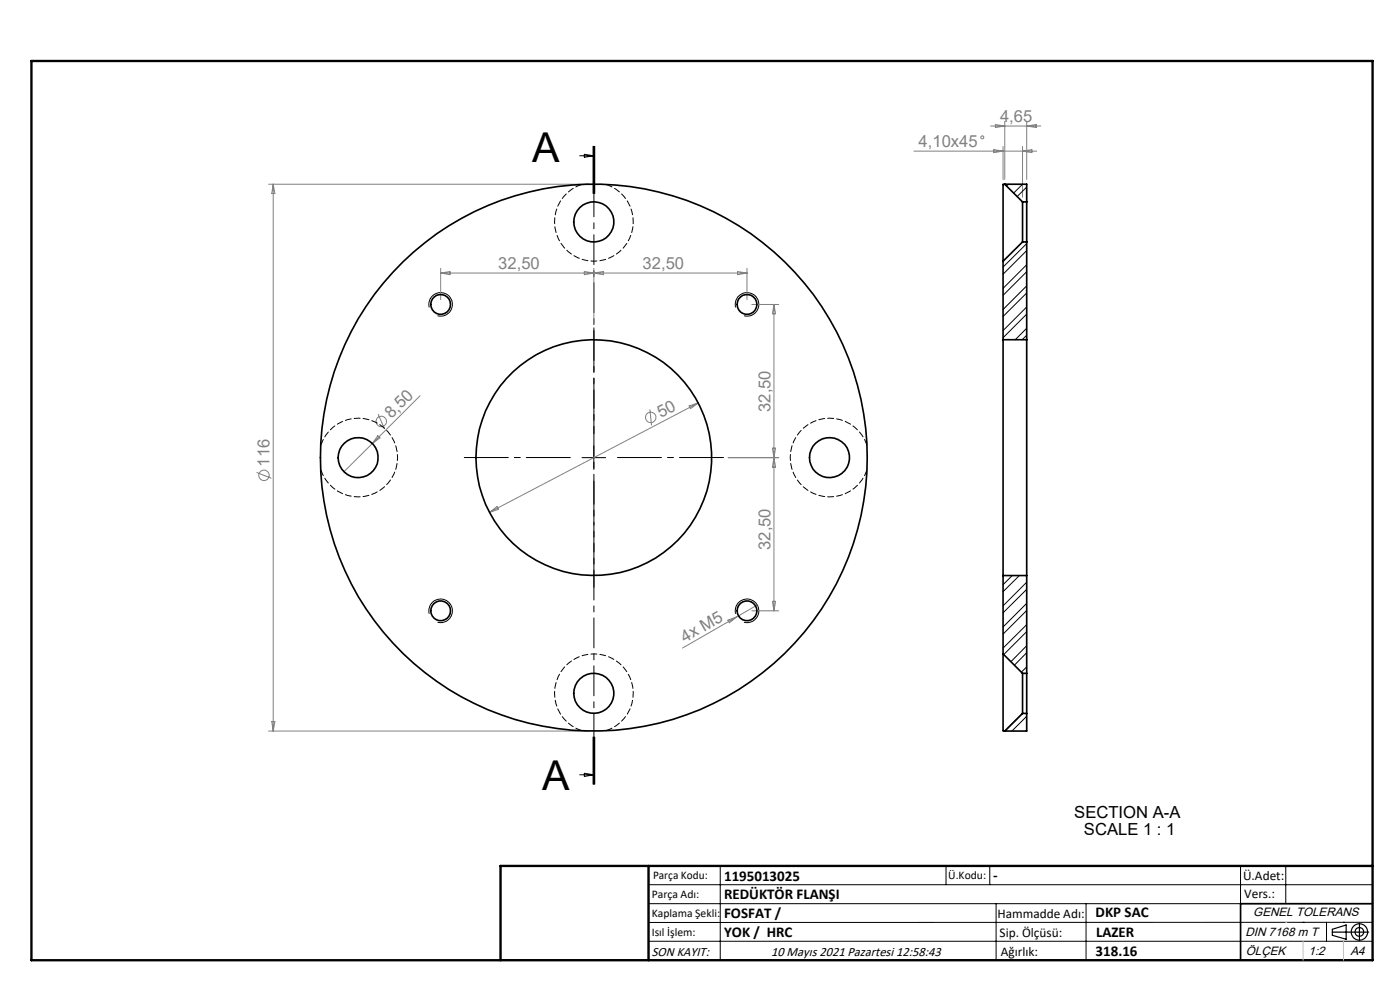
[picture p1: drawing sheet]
<svg xmlns="http://www.w3.org/2000/svg" width="297mm" height="210mm" viewBox="0 0 297 210" stroke-linecap="round" stroke-linejoin="round" font-family="sans-serif">
<g fill="none" stroke="#808080" stroke-width=".21">
<path d="M57 39.1h68M58 39.1v116M58 39.1l.3 2h-.7zM193.9 32.1h26M210.1 26.7h10.7M210.8 31.7l2 .4-2 .3zM211.2 26.4l1.9 .3-1.9 .3zM212.8 31.1v7M213.1 25.7v12.4M216.9 31.1v10.7M216.9 32.1l2-.4v.7zM217.8 25.7v12.4"/>
<path d="M217.8 26.7l2-.3v.6zM93.5 56.9v6.7M93.5 57.9h65M93.5 57.9l2-.3v.7zM124 57.6l2 .3-2 .4zM126 56.9v11.7M126 57.9l2-.3v.7zM156.5 57.6l2 .3-2 .4zM158.5 56.9v6.7M159.5 64.6h5.7M164.2 64.6v65M164.2 64.6l.3 2h-.6z"/>
<path d="M79 94.1l-6 6M80.2 92.4l.4 .5-1.6 1.2zM80.2 87.8l1.4 3.2M89.1 84l-10.1 10.1M137.9 86.8l.3 3.4M146.2 86.1l1.9-.6-1.6 1.2zM148.1 85.5l-44.3 23.2M154.5 97.1h10.7M163.9 95.1h.6l-.3 2zM164.2 97.1l.3 2h-.6zM54.4 100.2l3.2 1.3M103.8 108.7l1.6-1.3 .4 .6z"/>
<path d="M154.4 131.5l1.9-.7-1.6 1.3zM156.3 130.8l-11.5 6.7M159.5 129.6h5.7M160.7 128.3l-4.4 2.5M163.9 127.6h.6l-.3 2zM57 155.1h68M57.6 153.1h.7l-.3 2z"/>
<circle cx="208.4" cy="29.1" r=".32"/>
<circle cx="80.9" cy="89.4" r="1.1"/>
<circle cx="138" cy="88.5" r="1.11"/>
<circle cx="56" cy="100.8" r="1.11"/>
</g>
<g fill="none" stroke="#000" stroke-width=".21">
<path d="M123 33h3M124 32.7l2 .3-2 .4zM125.8 31v10M126 31v10M126.2 31v10M213.9 39.1l-.4 .4M216.9 39.1l-1.8 1.8M217.8 39.7l-2 2M217.8 51.7l-5 4.9M217.8 56.2l-5 5M217.8 53.2l-5 5M217.8 57.6l-5 5"/>
<path d="M217.8 42.7l-.1 .1M91.1 65.2a2.51 2.51 0 0 1 2.2-3.1 2.51 2.51 0 0 1 2.7 2.7 2.51 2.51 0 0 1-3.2 2.2M156.1 65.2a2.5 2.5 0 0 1 2.2-3.1 2.5 2.5 0 0 1 2.7 2.7 2.5 2.5 0 0 1-3.2 2.2M217.8 60.6l-5 5M217.8 65.1l-5 5M217.8 69.6l-2.4 2.5M217.8 62.2l-5 4.9M217.8 66.6l-5 5M217.8 71.1l-.9 1M123.5 97.1h5M126 94.6v5M91.1 130.2a2.51 2.51 0 0 1 2.2-3.1 2.51 2.51 0 0 1 2.7 2.7 2.51 2.51 0 0 1-3.2 2.2"/>
<path d="M156.1 130.2a2.5 2.5 0 0 1 2.2-3.1 2.5 2.5 0 0 1 2.7 2.7 2.5 2.5 0 0 1-3.2 2.2M214.7 122.1l-1.9 1.9M216.3 122.1l-3.5 3.4M217.8 123.5l-5 5M217.8 128l-5 5M217.8 132.5l-5 5M217.8 137l-3.3 3.4M217.8 125l-5 5M217.8 129.5l-5 5M217.8 134l-4.9 4.8M217.8 138.5l-2.6 2.6M125.8 156.3v10"/>
<path d="M126 156.3v10M126.2 156.3v10zM216.9 151.3l-3.7 3.8M217.8 154.9l-.1 .2M217.8 151.9l-3.1 3.2M217.8 141.5l-1.1 1.1M123 164.4h3M124 164l2 .4-2 .3zM137.6 187.7h153.6M137.6 191.7h153.6M137.6 199.7h153.6M152.8 183.7v20"/>
<path d="M200.7 183.7v4M210 183.7v4M211.3 191.7v12M230.4 191.7v12M263.2 183.7v20M272.8 183.7v8M276.4 195.6h.1M281.4 195.6v4.1M285 195.6h.1M291.2 195.6l-153.6 .1"/>
</g>
<g fill="none" stroke="#000" stroke-width=".25">
<path d="M282.6 197.7h7.8M282.6 197.1l3-.9v3l-3-.8zM288.4 195.8v3.8M106.2 203.7h185"/>
<circle cx="288.4" cy="197.7" r="1.74"/>
<circle cx="288.4" cy="197.7" r=".93"/>
</g>
<path d="M121 97.1h-22.5M126 92.1v-22.5M131 97.1h22.5M126 102.1v22.5" fill="none" stroke="#000" stroke-width=".21" stroke-dasharray="15.2 1.3 1.3 1.3" stroke-dashoffset="5.9"/>
<path d="M126 31v135.3" fill="none" stroke="#000" stroke-width=".21" stroke-dasharray="6.3 1.3 1.3 1.3" stroke-dashoffset="1.6"/>
<g fill="none" stroke="#000" stroke-width=".35">
<path d="M213.1 39.1h-.3v16.3M213.1 39.1h4.7v3.7M213.1 39.1l3.8 3.7M212.8 55.4v16.7M216.9 42.8v8.5M216.9 51.3l-4.1 4.1M216.9 51.3h.9M216.9 42.8h.9M217.8 42.8v8.5M217.8 51.3v20.8M212.8 72.1v50M212.8 72.1h5"/>
<path d="M217.8 72.1v50M212.8 138.7v16.3l.3 .1M212.8 138.7l4.1 4.1M212.8 122.1v16.6M212.8 122.1h5M217.8 122.1v20.7M216.9 142.8v8.5M216.9 151.3l-3.8 3.8M216.9 142.8h.9M216.9 151.3h.9M217.8 142.8v8.5M217.8 151.3v3.8h-4.7"/>
<path d="M291.2 191.7h-28v12"/>
<circle cx="126" cy="47.1" r="4.3"/>
<circle cx="93.5" cy="64.6" r="2.11"/>
<circle cx="158.5" cy="64.6" r="2.1"/>
<circle cx="76" cy="97.1" r="4.2"/>
<circle cx="126" cy="97.1" r="25"/>
<circle cx="126" cy="97.1" r="58"/>
<circle cx="176" cy="97.1" r="4.2"/>
<circle cx="93.5" cy="129.6" r="2.1"/>
<circle cx="158.5" cy="129.6" r="2.09"/>
<circle cx="126" cy="147.1" r="4.3"/>
</g>
<path d="M6.7 12.9h284.5v190.8h-284.5zM137.6 183.7v20M291.2 183.7h-185v20" fill="none" stroke="#000" stroke-width=".5"/>
<path d="M276.4 199.7v4M285 199.7v4" fill="none" stroke="#c0c0c0" stroke-width=".21"/>
<path d="M272.8 195.6h.1" fill="none" stroke="#c0c0c0" stroke-width=".25"/>
<path d="M123.4 39.1a8.3 8.3 0 0 0-4.2 12.9 8.3 8.3 0 0 0 13.5 0 8.3 8.3 0 0 0-4.1-12.9M68 99.6a8.3 8.3 0 0 0 12.9 4.2 8.3 8.3 0 0 0 0-13.5 8.3 8.3 0 0 0-12.9 4.2M183.9 94.5a8.3 8.3 0 0 0-12.8-4.2 8.3 8.3 0 0 0 0 13.5 8.3 8.3 0 0 0 12.8-4.2M128.6 155a8.3 8.3 0 0 0 4.1-12.9 8.3 8.3 0 0 0-13.5 0 8.3 8.3 0 0 0 4.2 12.9" fill="none" stroke="#000" stroke-width=".21" stroke-dasharray="1.3 .6" stroke-dashoffset="-.1"/>
<g font-size="8.7">
<text x="112.9" y="34.4">A</text>
<text x="115" y="167.6">A</text>
</g>
<g font-size="3.5" fill="#808080">
<text x="212.2" y="25.9">4,65</text>
<text x="194.9" y="31.2">4,10x45</text>
<text x="105.7" y="57.1">32,50</text>
<text x="136.3" y="57.1">32,50</text>
<text x="83" y="88.9" transform="rotate(-45 83 88.9)">8,50</text>
<text x="140.2" y="88.7" transform="rotate(-28 140.2 88.7)">50</text>
<text x="163.4" y="87.4" transform="rotate(-90 163.4 87.4)">32,50</text>
<text x="57.2" y="99" transform="rotate(-90 57.2 99)">116</text>
<text x="163.4" y="116.6" transform="rotate(-90 163.4 116.6)">32,50</text>
<text x="145.3" y="136.3" transform="rotate(-30 145.3 136.3)">4x M5</text>
</g>
<g font-size="3.5">
<text x="227.9" y="173.6">SECTION A-A</text>
<text x="230" y="177.1">SCALE 1 : 1</text>
</g>
<g font-size="3.2">
<text x="153.6" y="186.8">1195013025</text>
<text x="153.6" y="190.8">REDÜKTÖR FLANŞI</text>
<text x="210.7" y="186.6">-</text>
<text x="153.6" y="194.8">FOSFAT /</text>
<text x="232.4" y="194.5">DKP SAC</text>
<text x="153.6" y="198.8">YOK / HRC</text>
<text x="232.4" y="202.8">318.16</text>
<text x="232.5" y="198.8">LAZER</text>
</g>
<g font-size="2.8">
<text x="263.7" y="186.7">Ü.Adet:</text>
<text x="263.9" y="190.5">Vers.:</text>
<text x="211.6" y="194.8">Hammadde Adı:</text>
<text x="138.3" y="202.8">SON KAYIT:</text>
<text x="163.6" y="202.8">10 Mayıs 2021 Pazartesi 12:58:43</text>
<text x="212.1" y="198.7">Sip. Ölçüsü:</text>
<text x="212.3" y="202.7">Ağırlık:</text>
</g>
<g font-size="2.6">
<text x="265.9" y="194.4">GENEL TOLERANS</text>
<text x="264.2" y="198.5">DIN 7168 m T</text>
<text x="264.3" y="202.6">ÖLÇEK</text>
<text x="277.6" y="202.6">1:2</text>
<text x="286.5" y="202.6">A4</text>
</g>
<g font-size="2.5">
<text x="138.3" y="190.5">Parça Adı:</text>
<text x="138.5" y="186.5">Parça Kodu:</text>
<text x="201.2" y="186.5">Ü.Kodu:</text>
<text x="138.3" y="194.5">Kaplama Şekli:</text>
<text x="138.3" y="198.6">Isıl İşlem:</text>
</g>
</svg>
